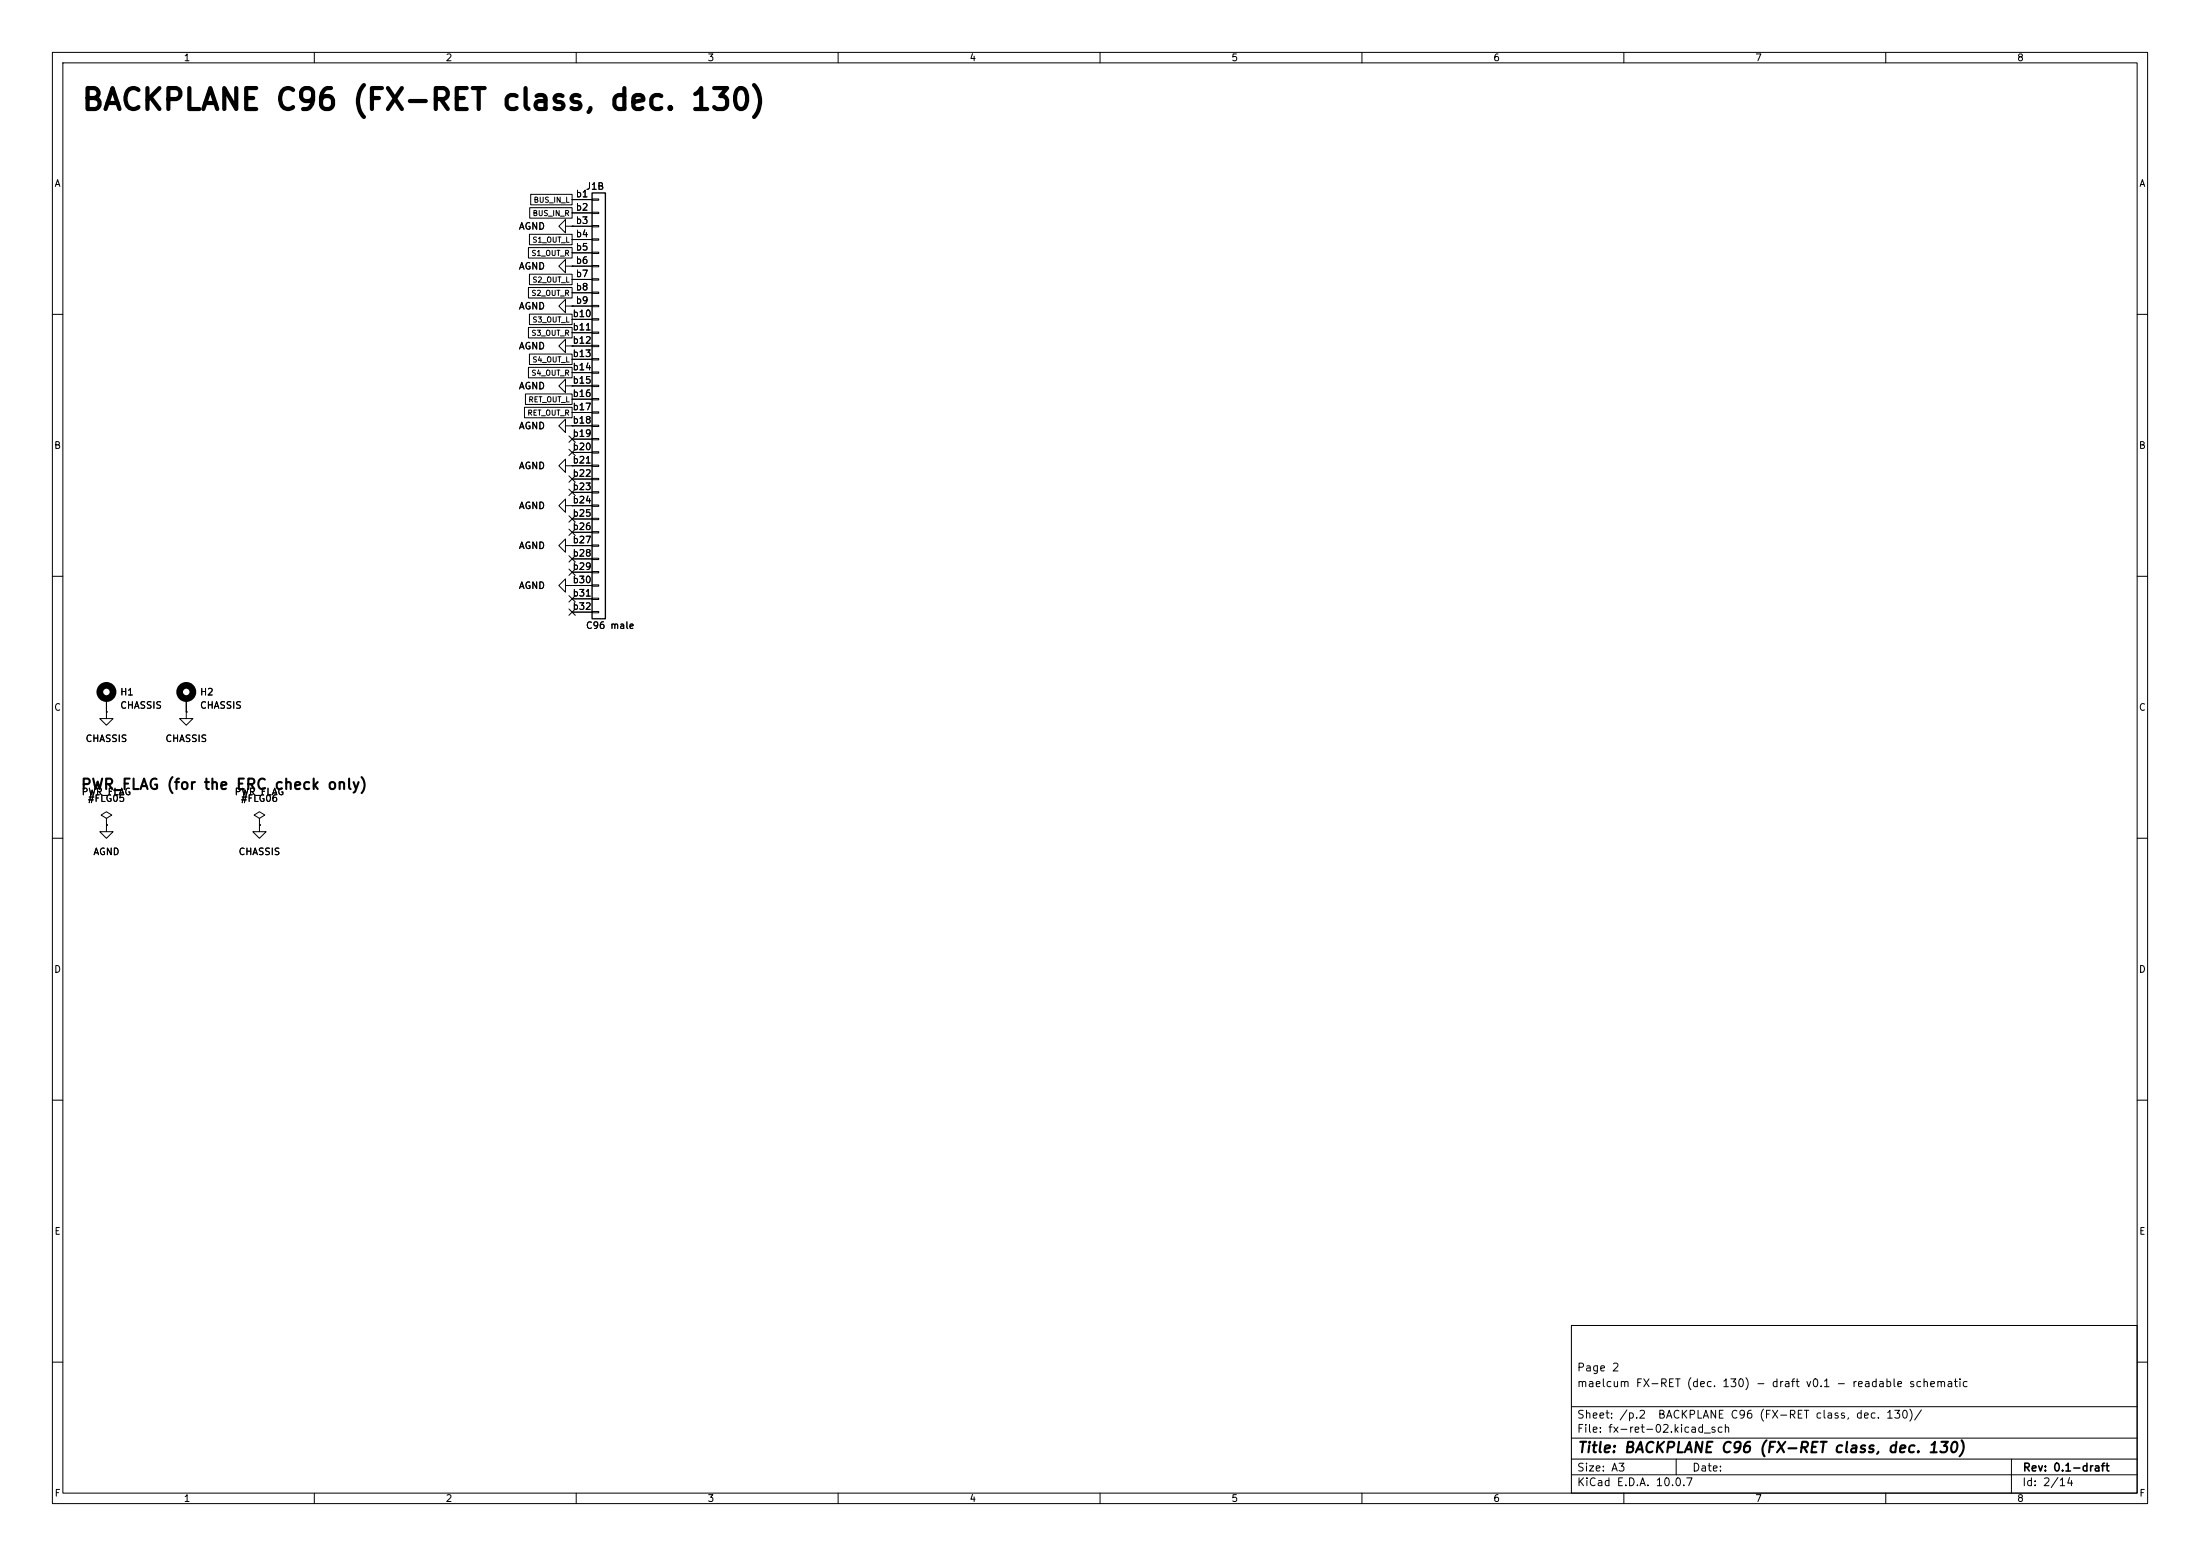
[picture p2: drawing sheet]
<svg xmlns="http://www.w3.org/2000/svg" width="420mm" height="297mm" viewBox="0 0 420 297" stroke-linecap="round" stroke-linejoin="round" font-family="sans-serif">
<g fill="none" stroke="#000" stroke-width=".19">
<path d="M10 10h400v277h-400zM12 12h396v273h-396zM60 10v2M110 10v2M160 10v2M210 10v2M260 10v2M310 10v2M360 10v2M101.1 39.6h8.1v2h-8.1zM101.3 37.1h7.9v2h-7.9zM109.2 38.1h3.8"/>
<path d="M113 38h1.3v.2h-1.3zM100.9 47.3h8.3v2h-8.3zM100.9 54.9h8.3v2h-8.3zM101.1 44.7h8.1v2h-8.1zM101.1 52.3h8.1v2h-8.1zM101.1 60h8.1v2h-8.1zM107.9 43.2v-1.3l-1.2 1.3 1.2 1.3v-1.3h1.3M107.9 58.4v-1.2l-1.2 1.2 1.2 1.3v-1.3h1.3M107.9 50.8v-1.3l-1.2 1.3 1.2 1.3v-1.3h1.3M109.2 43.2h.1M109.2 58.4h.1M109.2 50.8h.1"/>
<path d="M109.2 40.6h3.8M109.2 43.2h3.8M109.2 45.7h3.8M109.2 48.3h3.8M109.2 50.8h3.8M109.2 53.3h3.8M109.2 55.9h3.8M109.2 58.4h3.8M113 40.5h1.3v.3h-1.3zM113 43.1h1.3v.2h-1.3zM113 45.6h1.3v.2h-1.3zM113 48.1h1.3v.3h-1.3z"/>
<path d="M113 50.7h1.3v.2h-1.3zM113 53.2h1.3v.3h-1.3zM113 55.8h1.3v.2h-1.3zM113 58.3h1.3v.2h-1.3zM10 60h2M100.1 77.7h9.1v2h-9.1zM100.3 75.2h8.9v2h-8.9zM100.9 70.1h8.3v2h-8.3zM100.9 62.5h8.3v2h-8.3zM101.1 67.6h8.1v2h-8.1zM107.9 66v-1.2l-1.2 1.2 1.2 1.3v-1.3h1.3M107.9 73.7v-1.3l-1.2 1.3 1.2 1.2v-1.2h1.3"/>
<path d="M109.2 66h.1M109.2 73.7h.1M109.2 61h3.8M109.2 63.5h3.8M109.2 66h3.8M109.2 68.6h3.8M109.2 71.1h3.8M109.2 73.7h3.8M109.2 76.2h3.8M109.2 78.7h3.8M113 60.8h1.3v.3h-1.3zM113 63.4h1.3v.2h-1.3z"/>
<path d="M113 65.9h1.3v.3h-1.3zM113 68.5h1.3v.2h-1.3zM113 71h1.3v.2h-1.3zM113 73.5h1.3v.3h-1.3zM113 76.1h1.3v.2h-1.3zM113 78.6h1.3v.3h-1.3zM408 60h2M107.9 81.3v-1.3l-1.2 1.3 1.2 1.3v-1.3h1.3M107.9 96.5v-1.2l-1.2 1.2 1.2 1.3v-1.3h1.3M107.9 88.9v-1.3l-1.2 1.3 1.2 1.3v-1.3h1.3M108.6 98.5l1.2 1.2M108.6 93.4l1.2 1.2"/>
<path d="M108.6 90.8l1.2 1.2M108.6 85.8l1.2 1.2M108.6 83.2l1.2 1.2M109.2 81.3h.1M109.2 96.5h.1M109.2 88.9h.1M109.2 81.3h3.8M109.2 83.8h3.8M109.2 86.4h3.8M109.2 88.9h3.8M109.2 91.4h3.8M109.2 94h3.8"/>
<path d="M109.2 96.5h3.8M109.2 99.1h3.8M109.8 98.5l-1.2 1.2M109.8 93.4l-1.2 1.2M109.8 90.8l-1.2 1.2M109.8 85.8l-1.2 1.2M109.8 83.2l-1.2 1.2M113 81.2h1.3v.2h-1.3zM113 83.7h1.3v.2h-1.3zM113 86.2h1.3v.3h-1.3zM113 88.8h1.3v.2h-1.3zM113 91.3h1.3v.3h-1.3z"/>
<path d="M113 93.9h1.3v.2h-1.3zM113 96.4h1.3v.2h-1.3zM113 98.9h1.3v.3h-1.3zM10 110h2M107.9 104.1v-1.2l-1.2 1.2 1.2 1.3v-1.3h1.3M107.9 111.8v-1.3l-1.2 1.3 1.2 1.2v-1.2h1.3M108.6 106.1l1.2 1.2M108.6 101l1.2 1.2M108.6 113.7l1.2 1.2M108.6 108.6l1.2 1.2M108.6 116.2l1.2 1.2M109.2 104.1h.1"/>
<path d="M109.2 111.8h.1M109.2 101.6h3.8M109.2 104.1h3.8M109.2 106.7h3.8M109.2 109.2h3.8M109.2 111.8h3.8M109.2 114.3h3.8M109.2 116.8h3.8M109.8 106.1l-1.2 1.2M109.8 101l-1.2 1.2M109.8 113.7l-1.2 1.2M109.8 108.6l-1.2 1.2"/>
<path d="M109.8 116.2l-1.2 1.2M113 101.5h1.3v.2h-1.3zM113 104h1.3v.3h-1.3zM113 106.6h1.3v.2h-1.3zM113 109.1h1.3v.2h-1.3zM113 111.6h1.3v.3h-1.3zM113 114.2h1.3v.2h-1.3zM113 116.7h1.3v.3h-1.3zM408 110h2M20.3 135.9v1.3h1.3l-1.3 1.2-1.3-1.2h1.3M20.3 135.9h.1M20.3 133.4v2.5"/>
<path d="M35.6 135.9v1.3h1.2l-1.2 1.2-1.3-1.2h1.3M35.6 135.9h.1M35.6 133.4v2.5M10 160h2M20.3 156.2l1-.6-1-.7-1 .7 1 .6v1.3M20.3 157.5h.1M20.3 157.5v1.3h1.3l-1.3 1.2-1.3-1.2h1.3M49.5 157.5v1.3h1.3l-1.3 1.2-1.2-1.2h1.2M49.5 157.5h.1M49.5 156.2l1-.6-1-.7-1 .7 1 .6v1.3M408 160h2M10 210h2"/>
<path d="M408 210h2M300 253h108v32h-108zM10 260h2M300 278.5h108M300 274.5h108M300 268.5h108M320 278.5v3M384 278.5v6.5M408 260h2M60 285v2M110 285v2M160 285v2"/>
<path d="M210 285v2M260 285v2M300 281.5h108M310 285v2M360 285v2"/>
</g>
<g fill="none" stroke="#000" stroke-width="1.3">
<circle cx="20.3" cy="132.1" r="1.27"/>
<circle cx="35.6" cy="132.1" r="1.27"/>
</g>
<path d="M113 36.8h2.6v81.3h-2.6z" fill="none" stroke="#000" stroke-width=".25"/>
<text font-size="4" x="15.4" y="22">BACKPLANE C96 (FX-RET class, dec. 130)</text>
<g font-size="2">
<text x="15.3" y="151.2">PWR_FLAG (for the ERC check only)</text>
<text x="301" y="277.8">Title: BACKPLANE C96 (FX-RET class, dec. 130)</text>
</g>
<g font-size="1.5">
<text x="300.9" y="262.1">Page 2</text>
<text x="300.9" y="265.1">maelcum FX-RET (dec. 130) - draft v0.1 - readable schematic</text>
<text x="300.9" y="273.8">File: fx-ret-02.kicad_sch</text>
<text x="300.9" y="271.1">Sheet: /p.2</text>
<text x="316.4" y="271.1">BACKPLANE C96 (FX-RET class, dec. 130)/</text>
<text x="300.9" y="281.2">Size: A3</text>
<text x="322.9" y="281.2">Date:</text>
<text x="386" y="281.2">Rev: 0.1-draft</text>
<text x="300.9" y="284">KiCad E.D.A. 10.0.7</text>
<text x="385.9" y="284">Id: 2/14</text>
</g>
<g font-size="1.3">
<text x="35" y="12">1</text>
<text x="85" y="12">2</text>
<text x="135" y="12">3</text>
<text x="185" y="12">4</text>
<text x="235" y="12">5</text>
<text x="285" y="12">6</text>
<text x="335" y="12">7</text>
<text x="385" y="12">8</text>
<text x="10.3" y="36">A</text>
<text x="408.3" y="36">A</text>
<text x="109.8" y="38">b1</text>
<text x="109.8" y="40.5">b2</text>
<text x="111.7" y="36.5">J1B</text>
<text x="98.9" y="44.1">AGND</text>
<text x="109.8" y="43">b3</text>
<text x="109.8" y="45.6">b4</text>
<text x="98.9" y="51.8">AGND</text>
<text x="109.8" y="48.1">b5</text>
<text x="109.8" y="50.7">b6</text>
<text x="109.8" y="53.2">b7</text>
<text x="98.9" y="59.4">AGND</text>
<text x="109.8" y="55.7">b8</text>
<text x="109.8" y="58.3">b9</text>
<text x="109.2" y="60.8">b10</text>
<text x="109.2" y="63.4">b11</text>
<text x="109.2" y="65.9">b12</text>
<text x="98.9" y="67">AGND</text>
<text x="109.2" y="68.4">b13</text>
<text x="109.2" y="71">b14</text>
<text x="98.9" y="74.6">AGND</text>
<text x="109.2" y="73.5">b15</text>
<text x="109.2" y="76.1">b16</text>
<text x="98.9" y="82.2">AGND</text>
<text x="109.2" y="78.6">b17</text>
<text x="109.2" y="81.1">b18</text>
<text x="109.2" y="83.7">b19</text>
<text x="10.2" y="86">B</text>
<text x="98.9" y="89.9">AGND</text>
<text x="109.2" y="86.2">b20</text>
<text x="109.2" y="88.8">b21</text>
<text x="408.2" y="86">B</text>
<text x="109.2" y="91.3">b22</text>
<text x="109.2" y="93.8">b23</text>
<text x="98.9" y="97.5">AGND</text>
<text x="109.2" y="96.4">b24</text>
<text x="109.2" y="98.9">b25</text>
<text x="109.2" y="101.5">b26</text>
<text x="98.9" y="105.1">AGND</text>
<text x="109.2" y="104">b27</text>
<text x="109.2" y="106.5">b28</text>
<text x="98.9" y="112.7">AGND</text>
<text x="109.2" y="109.1">b29</text>
<text x="109.2" y="111.6">b30</text>
<text x="109.2" y="114.2">b31</text>
<text x="109.2" y="116.7">b32</text>
<text x="111.7" y="120.3">C96 male</text>
<text x="10.2" y="136">C</text>
<text x="22.8" y="133">H1</text>
<text x="22.8" y="135.6">CHASSIS</text>
<text x="38.1" y="133">H2</text>
<text x="38.1" y="135.6">CHASSIS</text>
<text x="408.2" y="136">C</text>
<text x="16.2" y="141.9">CHASSIS</text>
<text x="31.5" y="141.9">CHASSIS</text>
<text x="15.5" y="152.1">PWR_FLAG</text>
<text x="16.7" y="153.4">#FLG05</text>
<text x="44.7" y="152.1">PWR_FLAG</text>
<text x="45.9" y="153.4">#FLG06</text>
<text x="17.7" y="163.5">AGND</text>
<text x="45.4" y="163.5">CHASSIS</text>
<text x="10.2" y="186">D</text>
<text x="408.2" y="186">D</text>
<text x="10.3" y="236">E</text>
<text x="408.3" y="236">E</text>
<text x="10.3" y="286">F</text>
<text x="35" y="287">1</text>
<text x="85" y="287">2</text>
<text x="135" y="287">3</text>
<text x="185" y="287">4</text>
<text x="235" y="287">5</text>
<text x="285" y="287">6</text>
<text x="335" y="287">7</text>
<text x="385" y="287">8</text>
<text x="408.3" y="286">F</text>
</g>
<g font-size="1">
<text x="101.6" y="41.5">BUS_IN_R</text>
<text x="101.8" y="38.9">BUS_IN_L</text>
<text x="101.5" y="46.5">S1_OUT_L</text>
<text x="101.4" y="49.1">S1_OUT_R</text>
<text x="101.4" y="56.7">S2_OUT_R</text>
<text x="101.5" y="54.2">S2_OUT_L</text>
<text x="101.4" y="64.3">S3_OUT_R</text>
<text x="101.5" y="61.8">S3_OUT_L</text>
<text x="101.4" y="71.9">S4_OUT_R</text>
<text x="101.5" y="69.4">S4_OUT_L</text>
<text x="100.8" y="77">RET_OUT_L</text>
<text x="100.6" y="79.6">RET_OUT_R</text>
</g>
</svg>
